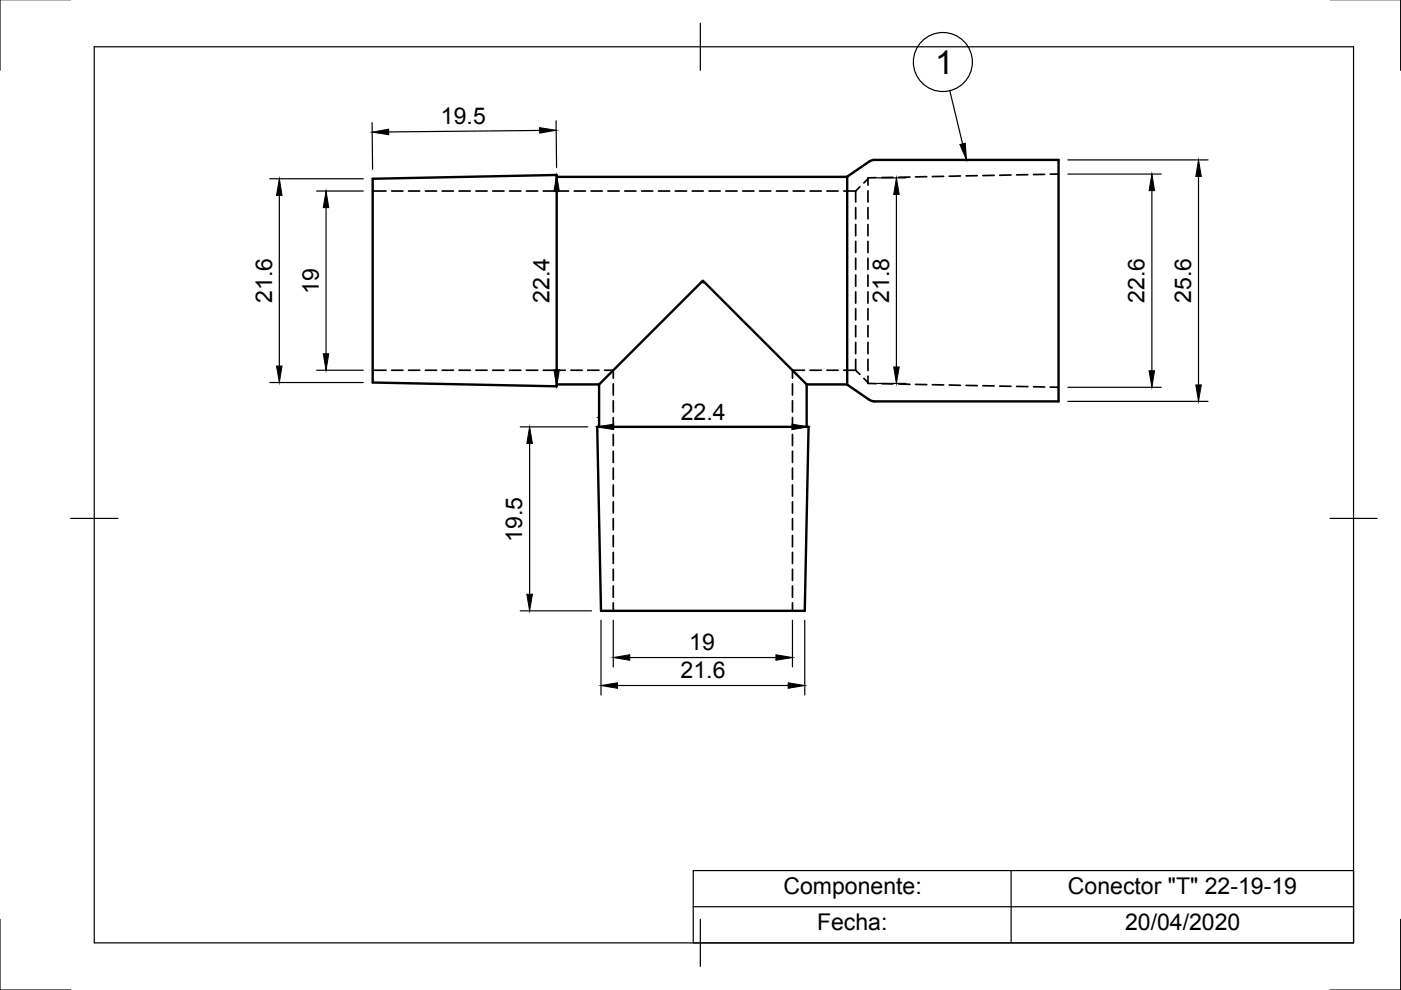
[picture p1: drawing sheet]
<svg xmlns="http://www.w3.org/2000/svg" width="297mm" height="210mm" viewBox="0 0 297 210" stroke-linecap="round" stroke-linejoin="round" font-family="sans-serif">
<!-- layer: Visible -->
<path d="M79 37.9l39-.8v44.8l-39-.8zM118 37.5h61.6M179.6 37.5l4.7-3.2 .8-.4h39.3v51.2h-39.3l-.8-.4-4.7-3.2zM118 81.5h9M126.6 90.5h44.8l-.8 39h-43.2zM127 81.5l22-22 22 22M127 81.5v9M171 81.5v9M171 81.5h8.6" fill="none" stroke="#000" stroke-width=".51"/>
<!-- layer: Hidden -->
<g fill="none" stroke="#000" stroke-width=".36">
<path d="M182.3 39.6l-.9 .9M184 37.9l-.8 .9M185.8 37.7h-1.8v1.6M189.3 37.6h-2.3M192.9 37.5l-2.4 .1M196.5 37.5h-2.4M200.1 37.4h-2.4M203.6 37.3l-2.3 .1M207.2 37.2l-2.4 .1M210.8 37.2h-2.4M214.4 37.1l-2.4 .1M217.9 37l-2.4 .1"/>
<path d="M221.5 37h-2.4M224.4 36.9h-1.7M79 40.5h2.9M83 40.5h2.4M86.6 40.5h2.4M90.2 40.5h2.4M93.7 40.5h2.4M97.3 40.5h2.4M100.9 40.5h2.4M104.5 40.5h2.3M108 40.5h2.4M111.6 40.5h2.4"/>
<path d="M115.2 40.5h5.3M121.8 40.5h2.3M125.3 40.5h2.4M128.9 40.5h2.4M132.5 40.5h2.3M136 40.5h2.4M139.6 40.5h2.4M143.2 40.5h2.4M146.7 40.5h2.4M148.6 59.9h.8M150.3 40.5h2.4M153.9 40.5h2.4"/>
<path d="M157.5 40.5h2.4M161 40.5h2.4M164.6 40.5h2.4M168.2 40.5h2.4M171.7 40.5h2.4M175.3 40.5h2.4M178.9 40.5h2.5M181.4 58.3v2.4M181.4 54.8v2.3M181.4 51.2v2.3M181.4 47.6v2.4M181.4 44v2.4"/>
<path d="M181.4 40.5v2.3M184 58.3v2.4M184 54.8v2.3M184 51.2v2.3M184 47.6v2.4M184 44v2.4M184 40.5v2.3M79 78.5h2.9M83 78.5h2.4M86.6 78.5h2.4M90.2 78.5h2.4M93.7 78.5h2.4"/>
<path d="M97.3 78.5h2.4M100.9 78.5h2.4M104.5 78.5h2.3M108 78.5h2.4M111.6 78.5h2.4M115.2 78.5h4.6M121.1 78.5h2.3M124.6 78.5h2.4M128.2 78.5h1.8v1.7M170.6 78.5h-2.6v1.7M171.7 78.5h2.4M175.3 78.5h2.4"/>
<path d="M178.9 78.5h2.5M181.4 76.2v2.3M181.4 72.6v2.4M181.4 69v2.4M181.4 65.5v2.3M181.4 61.9v2.4M181.4 78.5l.9 .9M184 79.7v1.6h1.8M184 76.2v2.4M184 72.6v2.4M184 69v2.4M184 65.5v2.3"/>
<path d="M184 61.9v2.4M130 81.4v2.4M130 85v2.3M130 88.5v2.4M130 92.1v2.4M130 95.7v2.4M130 99.2v2.4M168 81.4v2.4M168 85v2.3M168 88.5v2.4M168 92.1v2.4M168 95.7v2.4"/>
<path d="M168 99.2v2.4M183.2 80.2l.8 .9M187 81.4h2.3M190.5 81.4l2.4 .1M194.1 81.5h2.4M197.7 81.6h2.4M201.3 81.6l2.3 .1M204.8 81.7l2.4 .1M208.4 81.8h2.4M212 81.9h2.4M215.5 81.9l2.4 .1M219.1 82l2.4 .1"/>
<path d="M222.7 82.1h1.7M130 102.8v2.4M130 106.4v2.4M130 110v2.3M130 113.5v2.4M130 117.1v2.4M168 102.8v2.4M168 106.4v2.4M168 110v2.3M168 113.5v2.4M168 117.1v2.4M130 120.7v2.4"/>
<path d="M130 124.2v2.4M130 127.8v1.7M168 120.7v2.4M168 124.2v2.4M168 127.8v1.7"/>
</g>
<!-- layer: Border -->
<path d="M0 -.1v15M297 -.1v15M20 9.9h267v190h-267zM148.5 4.9v10M15 109.9h10M282 109.9h10M0 194.9v15h15M148.5 194.9v10M297 194.9v15h-15" fill="none" stroke="#000" stroke-width=".25"/>
<!-- layer: Dimensions -->
<g fill="none" stroke="#000" stroke-width=".25">
<path d="M57.2 37.9h19.8M78.9 26l.1 9.9M114.4 27.7l-32 .3M116 37.1h.1M117.9 25.6l.1 9.9M186 37.7h6.1M226.4 33.9h29.7M226.4 36.9h19.8M254.1 37.4v44.2M59.2 41.4v36.2M67.1 40.5h9.9M69.1 44v31"/>
<path d="M118 40.6v37.8M190.1 41.2v36.6M244.2 40.4v38.2M67.1 78.5h9.9M57.2 81.1h19.8M110.3 90.5h14.3M112.3 94v32M116 81.9h.1M126.6 88.5h.1M130.1 90.5h37.8M186 81.3h6.1M226.4 85.1h29.7"/>
<path d="M226.4 82.1h19.8M110.3 129.5h15.1M127.4 131.5v15.9M130 131.5v9.9M133.5 139.4h31M168 131.5v9.9M170.6 131.5v15.9M130.9 145.3h36.2"/>
</g>
<g fill="#000" stroke="#000" stroke-width=".21">
<path d="M78.9 28l3.5-.6v1.2zM114.4 27.1l3.5 .5-3.5 .6zM254.1 33.9l.6 3.5h-1.2zM59.2 37.9l.6 3.5h-1.2zM69.1 40.5l.6 3.5h-1.2zM118 37.1l.6 3.5h-1.2zM190.1 37.7l.5 3.5h-1.1zM244.2 36.9l.6 3.5h-1.2zM58.6 77.6h1.2l-.6 3.5zM68.5 75h1.2l-.6 3.5zM117.4 78.4h1.2l-.6 3.5zM189.5 77.8h1.1l-.5 3.5z"/>
<path d="M243.6 78.6h1.2l-.6 3.5zM112.3 90.5l.6 3.5h-1.2zM126.6 90.5l3.5-.6v1.2zM167.9 89.9l3.5 .6-3.5 .6zM253.5 81.6h1.2l-.6 3.5zM111.7 126h1.2l-.6 3.5zM130 139.4l3.5-.6v1.2zM164.5 138.8l3.5 .6-3.5 .6zM127.4 145.3l3.5-.5v1.1zM167.1 144.8l3.5 .5-3.5 .6z"/>
</g>
<!-- layer: BOM -->
<g fill="none" stroke="#000" stroke-width=".25">
<path d="M201.4 19.2l2.7 11.3M147 184.6h140v15.3h-140zM147 192.2h140M214.4 184.6v15.3"/>
<circle cx="199.9" cy="13.1" r="6.3"/>
</g>
<path d="M203.5 30.6l1.2-.2 .2 3.5z" fill="#000" stroke="#000" stroke-width=".21"/>
<text font-size="7" x="198.2" y="15.7">1</text>
<g font-size="4.9">
<text x="93.5" y="26.3" transform="rotate(-1 93.5 26.3)">19.5</text>
<text x="57.7" y="64.2" transform="rotate(-90 57.7 64.2)">21.6</text>
<text x="67.6" y="62.4" transform="rotate(-90 67.6 62.4)">19</text>
<text x="116.5" y="64.2" transform="rotate(-90 116.5 64.2)">22.4</text>
<text x="188.5" y="64.2" transform="rotate(-90 188.5 64.2)">21.8</text>
<text x="242.7" y="64.2" transform="rotate(-90 242.7 64.2)">22.6</text>
<text x="252.6" y="64.2" transform="rotate(-90 252.6 64.2)">25.6</text>
<text x="144.3" y="89">22.4</text>
<text x="110.7" y="114.9" transform="rotate(-90 110.7 114.9)">19.5</text>
<text x="146.1" y="137.9">19</text>
<text x="144.3" y="143.8">21.6</text>
<text x="166.1" y="189.6">Componente:</text>
<text x="226.4" y="189.6">Conector &quot;T&quot; 22-19-19</text>
<text x="173.2" y="197.2">Fecha:</text>
<text x="238.5" y="197.2">20/04/2020</text>
</g>
</svg>
